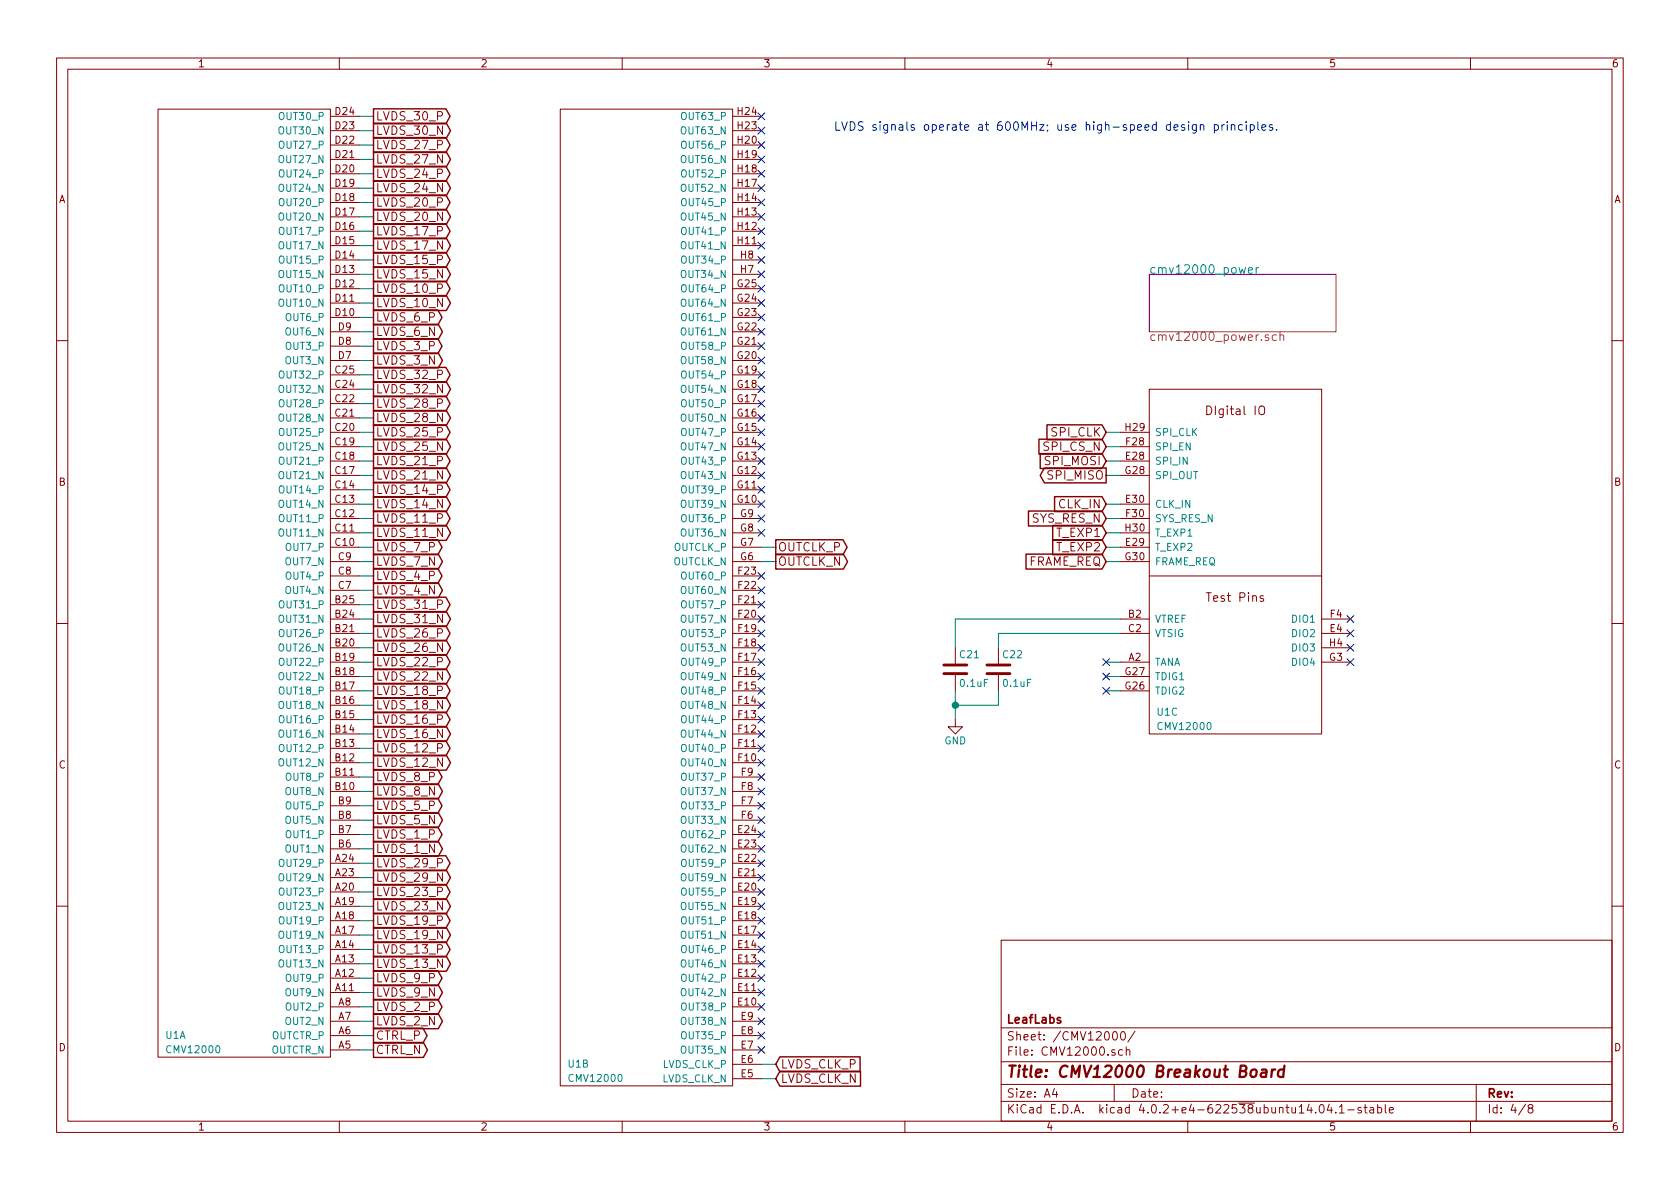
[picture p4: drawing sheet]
EESchema Schematic File Version 2
LIBS:power
LIBS:device
LIBS:transistors
LIBS:conn
LIBS:linear
LIBS:regul
LIBS:74xx
LIBS:cmos4000
LIBS:adc-dac
LIBS:memory
LIBS:xilinx
LIBS:microcontrollers
LIBS:dsp
LIBS:microchip
LIBS:analog_switches
LIBS:motorola
LIBS:texas
LIBS:intel
LIBS:audio
LIBS:interface
LIBS:digital-audio
LIBS:philips
LIBS:display
LIBS:cypress
LIBS:siliconi
LIBS:opto
LIBS:atmel
LIBS:contrib
LIBS:valves
LIBS:leaf
LIBS:cmv12000_breakout-cache
EELAYER 25 0
EELAYER END
$Descr A4 11693 8268
encoding utf-8
Sheet 4 8
Title "CMV12000 Breakout Board"
Date ""
Rev ""
Comp "LeafLabs"
Comment1 ""
Comment2 ""
Comment3 ""
Comment4 ""
$EndDescr
$Sheet
S 8000 1900 1300 400 
U 578D2EA2
F0 "cmv12000_power" 60
F1 "cmv12000_power.sch" 60
$EndSheet
Wire Wire Line
	2500 800  2600 800 
Wire Wire Line
	2500 900  2600 900 
Wire Wire Line
	2500 1000 2600 1000
Wire Wire Line
	2500 1100 2600 1100
Wire Wire Line
	2500 1200 2600 1200
Wire Wire Line
	2500 1300 2600 1300
Wire Wire Line
	2500 1400 2600 1400
Wire Wire Line
	2500 1500 2600 1500
Wire Wire Line
	2500 1600 2600 1600
Wire Wire Line
	2500 1700 2600 1700
Wire Wire Line
	2500 1800 2600 1800
Wire Wire Line
	2500 1900 2600 1900
Wire Wire Line
	2500 2000 2600 2000
Wire Wire Line
	2500 2100 2600 2100
Wire Wire Line
	2500 2200 2600 2200
Wire Wire Line
	2500 2300 2600 2300
Wire Wire Line
	2500 2400 2600 2400
Wire Wire Line
	2500 2500 2600 2500
Wire Wire Line
	2500 2600 2600 2600
Wire Wire Line
	2500 2700 2600 2700
Wire Wire Line
	2500 2800 2600 2800
Wire Wire Line
	2500 2900 2600 2900
Wire Wire Line
	2500 3000 2600 3000
Wire Wire Line
	2500 3100 2600 3100
Wire Wire Line
	2500 3200 2600 3200
Wire Wire Line
	2500 3300 2600 3300
Wire Wire Line
	2500 3400 2600 3400
Wire Wire Line
	2500 3500 2600 3500
Wire Wire Line
	2500 3600 2600 3600
Wire Wire Line
	2500 3700 2600 3700
Wire Wire Line
	2500 3800 2600 3800
Wire Wire Line
	2500 3900 2600 3900
Wire Wire Line
	2500 4000 2600 4000
Wire Wire Line
	2500 4100 2600 4100
Wire Wire Line
	2500 4200 2600 4200
Wire Wire Line
	2500 4300 2600 4300
Wire Wire Line
	2500 4400 2600 4400
Wire Wire Line
	2500 4500 2600 4500
Wire Wire Line
	2500 4600 2600 4600
Wire Wire Line
	2500 4700 2600 4700
Wire Wire Line
	2500 4800 2600 4800
Wire Wire Line
	2500 4900 2600 4900
Wire Wire Line
	2500 5000 2600 5000
Wire Wire Line
	2500 5100 2600 5100
Wire Wire Line
	2500 5200 2600 5200
Wire Wire Line
	2500 5300 2600 5300
Wire Wire Line
	2500 5400 2600 5400
Wire Wire Line
	2500 5500 2600 5500
Wire Wire Line
	2500 5600 2600 5600
Wire Wire Line
	2500 5700 2600 5700
Wire Wire Line
	2500 5800 2600 5800
Wire Wire Line
	2500 5900 2600 5900
Wire Wire Line
	2500 6000 2600 6000
Wire Wire Line
	2500 6100 2600 6100
Wire Wire Line
	2500 6200 2600 6200
Wire Wire Line
	2500 6300 2600 6300
Wire Wire Line
	2500 6400 2600 6400
Wire Wire Line
	2500 6500 2600 6500
Wire Wire Line
	2500 6600 2600 6600
Wire Wire Line
	2500 6700 2600 6700
Wire Wire Line
	2500 6800 2600 6800
Wire Wire Line
	2500 6900 2600 6900
Wire Wire Line
	2500 7000 2600 7000
Wire Wire Line
	2500 7100 2600 7100
Wire Wire Line
	2500 7200 2600 7200
Wire Wire Line
	2500 7300 2600 7300
Text GLabel 2600 800  2    59   Output ~ 0
LVDS_30_P
Text GLabel 2600 900  2    59   Output ~ 0
LVDS_30_N
Text GLabel 2600 1100 2    59   Output ~ 0
LVDS_27_N
Text GLabel 2600 1200 2    59   Output ~ 0
LVDS_24_P
Text GLabel 2600 1300 2    59   Output ~ 0
LVDS_24_N
Text GLabel 2600 1400 2    59   Output ~ 0
LVDS_20_P
Text GLabel 2600 1500 2    59   Output ~ 0
LVDS_20_N
Text GLabel 2600 1600 2    59   Output ~ 0
LVDS_17_P
Text GLabel 2600 1700 2    59   Output ~ 0
LVDS_17_N
Text GLabel 2600 1800 2    59   Output ~ 0
LVDS_15_P
Text GLabel 2600 1900 2    59   Output ~ 0
LVDS_15_N
Text GLabel 2600 2000 2    59   Output ~ 0
LVDS_10_P
Text GLabel 2600 2100 2    59   Output ~ 0
LVDS_10_N
Text GLabel 2600 2200 2    59   Output ~ 0
LVDS_6_P
Text GLabel 2600 2300 2    59   Output ~ 0
LVDS_6_N
Text GLabel 2600 2400 2    59   Output ~ 0
LVDS_3_P
Text GLabel 2600 2500 2    59   Output ~ 0
LVDS_3_N
Text GLabel 2600 2600 2    59   Output ~ 0
LVDS_32_P
Text GLabel 2600 2700 2    59   Output ~ 0
LVDS_32_N
Text GLabel 2600 2800 2    59   Output ~ 0
LVDS_28_P
Text GLabel 2600 2900 2    59   Output ~ 0
LVDS_28_N
Text GLabel 2600 3200 2    59   Output ~ 0
LVDS_21_P
Text GLabel 2600 3300 2    59   Output ~ 0
LVDS_21_N
Text GLabel 2600 3400 2    59   Output ~ 0
LVDS_14_P
Text GLabel 2600 3500 2    59   Output ~ 0
LVDS_14_N
Text GLabel 2600 3600 2    59   Output ~ 0
LVDS_11_P
Text GLabel 2600 3700 2    59   Output ~ 0
LVDS_11_N
Text GLabel 2600 3800 2    59   Output ~ 0
LVDS_7_P
Text GLabel 2600 3900 2    59   Output ~ 0
LVDS_7_N
Text GLabel 2600 4000 2    59   Output ~ 0
LVDS_4_P
Text GLabel 2600 4100 2    59   Output ~ 0
LVDS_4_N
Text GLabel 2600 4200 2    59   Output ~ 0
LVDS_31_P
Text GLabel 2600 4300 2    59   Output ~ 0
LVDS_31_N
Text GLabel 2600 4400 2    59   Output ~ 0
LVDS_26_P
Text GLabel 2600 4500 2    59   Output ~ 0
LVDS_26_N
Text GLabel 2600 4600 2    59   Output ~ 0
LVDS_22_P
Text GLabel 2600 4700 2    59   Output ~ 0
LVDS_22_N
Text GLabel 2600 4800 2    59   Output ~ 0
LVDS_18_P
Text GLabel 2600 4900 2    59   Output ~ 0
LVDS_18_N
Text GLabel 2600 5000 2    59   Output ~ 0
LVDS_16_P
Text GLabel 2600 5100 2    59   Output ~ 0
LVDS_16_N
Text GLabel 2600 5200 2    59   Output ~ 0
LVDS_12_P
Text GLabel 2600 5300 2    59   Output ~ 0
LVDS_12_N
Text GLabel 2600 5400 2    59   Output ~ 0
LVDS_8_P
Text GLabel 2600 5500 2    59   Output ~ 0
LVDS_8_N
Text GLabel 2600 5600 2    59   Output ~ 0
LVDS_5_P
Text GLabel 2600 5700 2    59   Output ~ 0
LVDS_5_N
Text GLabel 2600 5800 2    59   Output ~ 0
LVDS_1_P
Text GLabel 2600 5900 2    59   Output ~ 0
LVDS_1_N
Text GLabel 2600 6000 2    59   Output ~ 0
LVDS_29_P
Text GLabel 2600 6100 2    59   Output ~ 0
LVDS_29_N
Text GLabel 2600 6200 2    59   Output ~ 0
LVDS_23_P
Text GLabel 2600 6300 2    59   Output ~ 0
LVDS_23_N
Text GLabel 2600 6400 2    59   Output ~ 0
LVDS_19_P
Text GLabel 2600 6500 2    59   Output ~ 0
LVDS_19_N
Text GLabel 2600 6600 2    59   Output ~ 0
LVDS_13_P
Text GLabel 2600 6800 2    59   Output ~ 0
LVDS_9_P
Text GLabel 2600 7000 2    59   Output ~ 0
LVDS_2_P
Text GLabel 2600 7100 2    59   Output ~ 0
LVDS_2_N
Text GLabel 2600 1000 2    59   Output ~ 0
LVDS_27_P
Text GLabel 2600 3100 2    59   Output ~ 0
LVDS_25_N
Text GLabel 2600 3000 2    59   Output ~ 0
LVDS_25_P
Text GLabel 2600 6900 2    59   Output ~ 0
LVDS_9_N
Text GLabel 2600 7200 2    59   Output ~ 0
CTRL_P
Text GLabel 2600 7300 2    59   Output ~ 0
CTRL_N
Text GLabel 2600 6700 2    59   Output ~ 0
LVDS_13_N
Wire Wire Line
	5300 7400 5400 7400
Wire Wire Line
	5300 7500 5400 7500
Wire Wire Line
	7800 3000 7700 3000
Wire Wire Line
	7700 3100 7800 3100
Wire Wire Line
	7700 3200 7800 3200
Wire Wire Line
	7700 3300 7800 3300
Wire Wire Line
	7700 3600 7800 3600
Wire Wire Line
	7700 3700 7800 3700
Wire Wire Line
	7800 3800 7700 3800
Wire Wire Line
	7800 3900 7700 3900
Wire Wire Line
	6650 4300 7800 4300
Wire Wire Line
	6950 4400 7800 4400
Wire Wire Line
	7800 4600 7700 4600
Wire Wire Line
	7800 4700 7700 4700
Wire Wire Line
	7800 4800 7700 4800
Text GLabel 7700 3000 0    59   Input ~ 0
SPI_CLK
Text GLabel 7700 3100 0    59   Input ~ 0
SPI_CS_N
Text GLabel 7700 3200 0    59   Input ~ 0
SPI_MOSI
Text GLabel 7700 3300 0    59   Output ~ 0
SPI_MISO
Text GLabel 7700 3500 0    59   Input ~ 0
CLK_IN
Text GLabel 7700 3600 0    59   Input ~ 0
SYS_RES_N
Text GLabel 7700 3700 0    59   Input ~ 0
T_EXP1
Text GLabel 7700 3800 0    59   Input ~ 0
T_EXP2
Text GLabel 7700 3900 0    59   Input ~ 0
FRAME_REQ
NoConn ~ 9400 4300
NoConn ~ 9400 4400
NoConn ~ 9400 4500
NoConn ~ 9400 4600
NoConn ~ 7700 4600
$Comp
L C C22
U 1 1
P 6950 4650
F 0 "C22" H 6975 4750 50  0000 L CNN
F 1 "0.1uF" H 6975 4550 50  0000 L CNN
F 2 "Capacitors_SMD:C_0603" H 6988 4500 50  0001 C CNN
F 3 "" H 6950 4650 50  0000 C CNN
	1    6950 4650
	1    0    0    -1  
$EndComp
$Comp
L C C21
U 1 1
P 6650 4650
F 0 "C21" H 6675 4750 50  0000 L CNN
F 1 "0.1uF" H 6675 4550 50  0000 L CNN
F 2 "Capacitors_SMD:C_0603" H 6688 4500 50  0001 C CNN
F 3 "" H 6650 4650 50  0000 C CNN
	1    6650 4650
	1    0    0    -1  
$EndComp
Wire Wire Line
	6650 4300 6650 4500
Wire Wire Line
	6950 4500 6950 4400
Wire Wire Line
	6650 4800 6650 5000
Wire Wire Line
	6650 4900 6950 4900
Wire Wire Line
	6950 4900 6950 4800
Connection ~ 6650 4900
$Comp
L GND #PWR045
U 1 1
P 6650 5000
F 0 "#PWR045" H 6650 4750 50  0001 C CNN
F 1 "GND" H 6650 4850 50  0000 C CNN
F 2 "" H 6650 5000 50  0000 C CNN
F 3 "" H 6650 5000 50  0000 C CNN
	1    6650 5000
	1    0    0    -1  
$EndComp
Wire Wire Line
	7700 3500 7800 3500
$Comp
L CMV12000 U1
U 1 1
P 2500 7300
AR Path="/57A032EB" Ref="U1"  Part="1" 
AR Path="/5789B67B/57A032EB" Ref="U1"  Part="1" 
F 0 "U1" H 1150 7400 50  0000 L CNN
F 1 "CMV12000" H 1150 7300 50  0000 L CNN
F 2 "ANDON-BGA-SOCKET--10-30-07-237-414T4-R27-L14" H 2500 8000 50  0001 L CNN
F 3 "" H 2500 8000 50  0001 L CNN
	1    2500 7300
	1    0    0    -1  
$EndComp
$Comp
L CMV12000 U1
U 2 1
P 5300 7500
AR Path="/57A033A8" Ref="U1"  Part="2" 
AR Path="/5789B67B/57A033A8" Ref="U1"  Part="2" 
F 0 "U1" H 3950 7600 50  0000 L CNN
F 1 "CMV12000" H 3950 7500 50  0000 L CNN
F 2 "" H 5300 8200 50  0001 L CNN
F 3 "" H 5300 8200 50  0001 L CNN
	2    5300 7500
	1    0    0    -1  
$EndComp
$Comp
L CMV12000 U1
U 3 1
P 9400 5050
AR Path="/57A034A7" Ref="U1"  Part="3" 
AR Path="/5789B67B/57A034A7" Ref="U1"  Part="3" 
F 0 "U1" H 8050 5150 50  0000 L CNN
F 1 "CMV12000" H 8050 5050 50  0000 L CNN
F 2 "" H 9400 5750 50  0001 L CNN
F 3 "" H 9400 5750 50  0001 L CNN
	3    9400 5050
	1    0    0    -1  
$EndComp
Text GLabel 5400 7500 2    59   Input ~ 0
LVDS_CLK_N
Text GLabel 5400 7400 2    59   Input ~ 0
LVDS_CLK_P
NoConn ~ 5300 800 
NoConn ~ 5300 900 
NoConn ~ 5300 1000
NoConn ~ 5300 1100
NoConn ~ 5300 1200
NoConn ~ 5300 1300
NoConn ~ 5300 1400
NoConn ~ 5300 1500
NoConn ~ 5300 1600
NoConn ~ 5300 1700
NoConn ~ 5300 1800
NoConn ~ 5300 1900
NoConn ~ 5300 2000
NoConn ~ 5300 2100
NoConn ~ 5300 2200
NoConn ~ 5300 2300
NoConn ~ 5300 2400
NoConn ~ 5300 2500
NoConn ~ 5300 2600
NoConn ~ 5300 2700
NoConn ~ 5300 2800
NoConn ~ 5300 2900
NoConn ~ 5300 3000
NoConn ~ 5300 3100
NoConn ~ 5300 3200
NoConn ~ 5300 3300
NoConn ~ 5300 3400
NoConn ~ 5300 3500
NoConn ~ 5300 3600
NoConn ~ 5300 3700
NoConn ~ 5300 4000
NoConn ~ 5300 4100
NoConn ~ 5300 4200
NoConn ~ 5300 4300
NoConn ~ 5300 4400
NoConn ~ 5300 4500
NoConn ~ 5300 4600
NoConn ~ 5300 4700
NoConn ~ 5300 4800
NoConn ~ 5300 4900
NoConn ~ 5300 5000
NoConn ~ 5300 5100
NoConn ~ 5300 5200
NoConn ~ 5300 5300
NoConn ~ 5300 5400
NoConn ~ 5300 5500
NoConn ~ 5300 5600
NoConn ~ 5300 5700
NoConn ~ 5300 5800
NoConn ~ 5300 5900
NoConn ~ 5300 6000
NoConn ~ 5300 6100
NoConn ~ 5300 6200
NoConn ~ 5300 6300
NoConn ~ 5300 6400
NoConn ~ 5300 6500
NoConn ~ 5300 6600
NoConn ~ 5300 6700
NoConn ~ 5300 6800
NoConn ~ 5300 6900
NoConn ~ 5300 7000
NoConn ~ 5300 7100
NoConn ~ 5300 7200
NoConn ~ 5300 7300
NoConn ~ 7700 4700
NoConn ~ 7700 4800
Wire Wire Line
	5300 3800 5400 3800
Wire Wire Line
	5300 3900 5400 3900
Text GLabel 5400 3900 2    59   Output ~ 0
OUTCLK_N
Text GLabel 5400 3800 2    59   Output ~ 0
OUTCLK_P
Text Notes 8900 900  2    59   ~ 0
LVDS signals operate at 600MHz; use high-speed design principles.
$EndSCHEMATC
